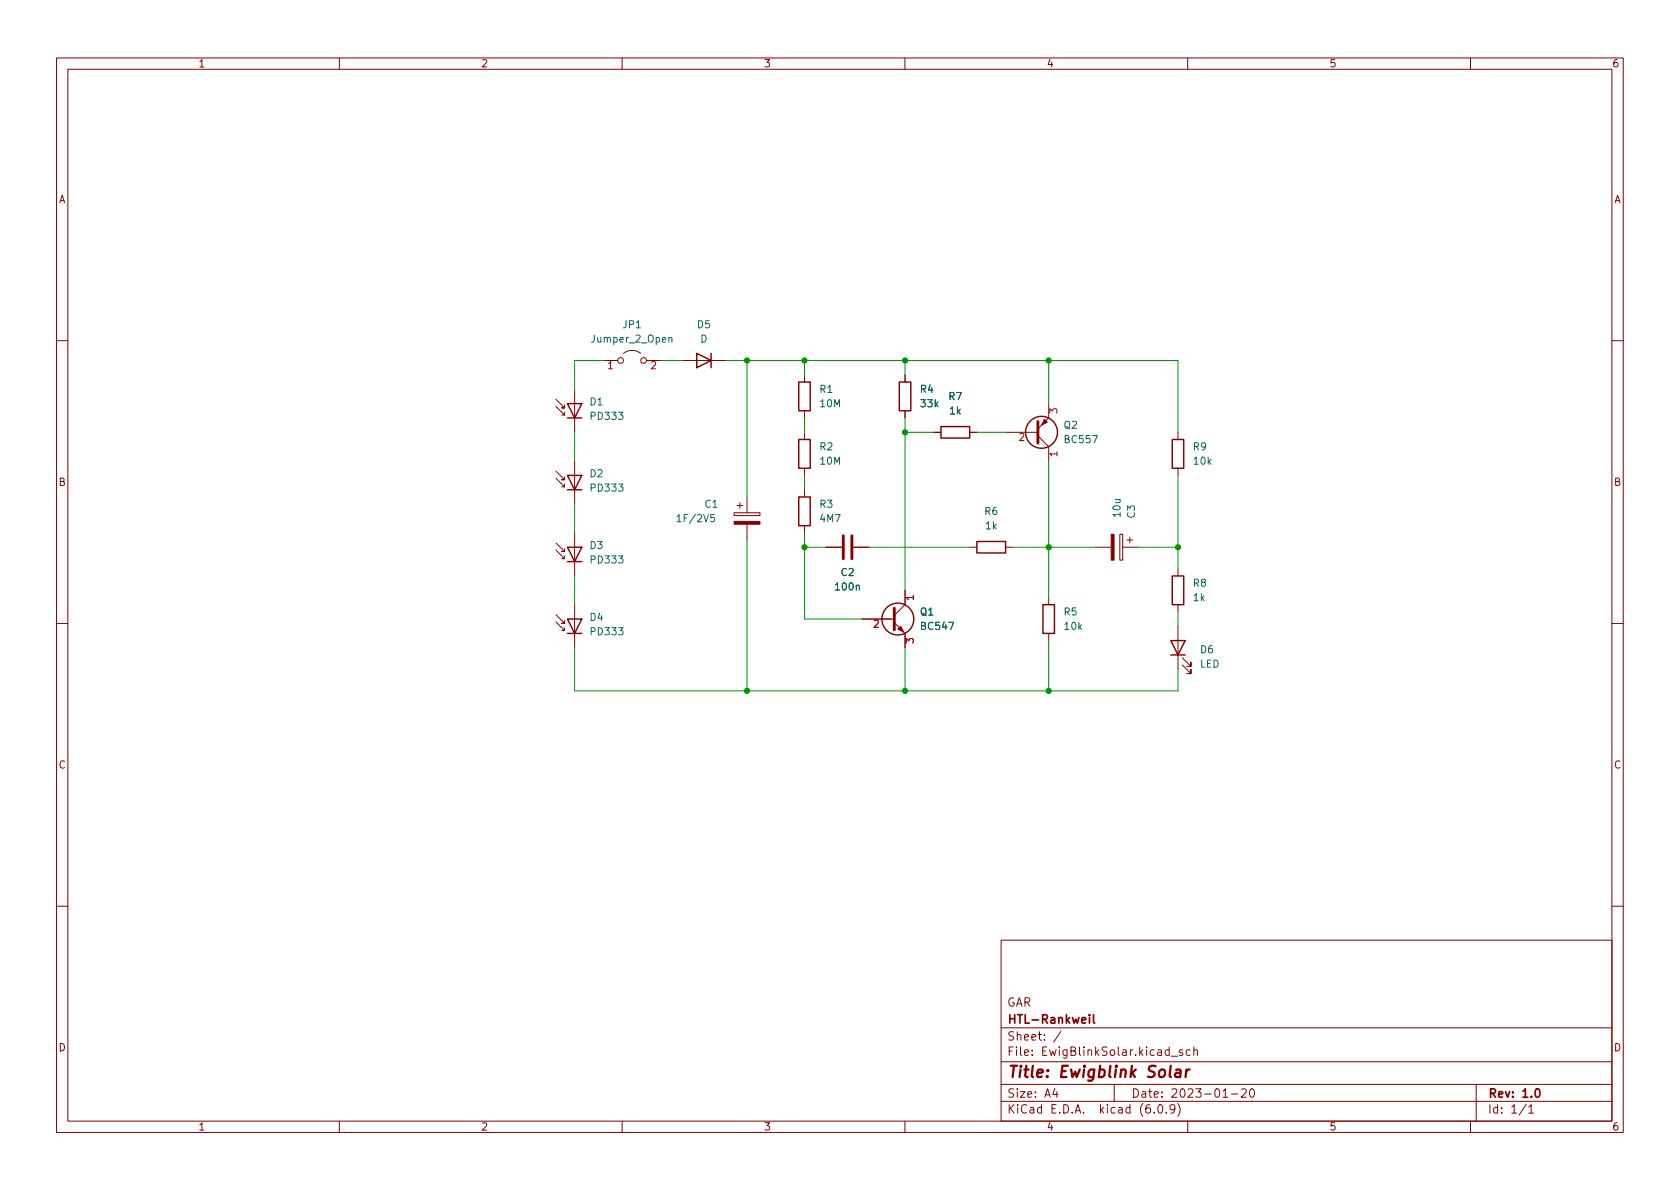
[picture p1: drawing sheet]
<svg xmlns="http://www.w3.org/2000/svg" width="297mm" height="210mm" viewBox="0 0 297 210" stroke-linecap="round" stroke-linejoin="round" font-family="sans-serif">
<g fill="none" stroke="#840000" stroke-width=".18">
<path d="M10 10.2h277v190.1h-277zM12 12.2h273v186.1h-273zM60 10.2v2M110 10.2v2M160 10.2v2M210 10.2v2M260 10.2v2M10 60.2h2M98.3 71.9l1.5 1.5h-.5M98.3 70.6l1.5 1.5h-.5h.5v-.5M99.8 72.9v.5M101.6 68.8v7.6"/>
<path d="M106.7 63.7h2.5M110.2 62.5a2.54 2.54 0 0 1 3.1 0M114.3 63.7h2.5M120.6 63.7h7.7M142.2 66.3v1.3M142.2 72.6v1.3M142.2 76.4v1.3M160 66.3v1.3M160 72.6v1.3M165.1 76.4h1.3M171.4 76.4h1.3M177.8 76.4h5.7"/>
<path d="M183.5 77.1l1.9 1.9v2.5M185.4 71.4v2.5l-1.9 1.9M208.3 76.4v1.3M285 60.2h2M98.3 84.6l1.5 1.5h-.5M98.3 83.3l1.5 1.5h-.5h.5v-.5M98.3 97.3l1.5 1.5h-.5M98.3 96l1.5 1.5h-.5h.5v-.5M99.8 85.6v.5M99.8 98.3v.5M101.6 81.5v7.6M101.6 94.2v7.6"/>
<path d="M129.8 90.7h4.6v.5h-4.6zM130.3 89.4h1M130.8 88.9v1M132.1 87.9v2.8M132.1 92.7v2.8M142.2 82.8v1.3M142.2 86.6v1.3M142.2 93v1.2M146 96.8h2.8M150.9 96.8h2.8M171.4 96.8h1.3M177.8 96.8h1.3"/>
<path d="M193.7 96.8h2.8M198 94.5h.5v4.6h-.5zM198.5 96.8h2.8M199.3 95.5h1M199.8 95v1M208.3 82.8v1.3M10 110.2h2M98.3 110l1.5 1.5h-.5M98.3 108.7l1.5 1.5h-.5h.5v-.5M99.8 111v.5M101.6 106.9v7.6M152.4 109.5h5.7"/>
<path d="M158.1 110.1l1.9 1.9v2.5M160 104.4v2.5l-1.9 1.9M185.4 105.7v1.2M185.4 112v1.3M208.3 100.6v1.2M208.3 106.9v1.3M208.3 110.7v7.7M209 117.6l1.6 1.5v-.7v.7h-.8M209 116.3l1.6 1.6v-.8v.8h-.8M285 110.2h2M10 160.2h2M177 166.3h108v32h-108z"/>
<path d="M285 160.2h2M60 198.3v2M110 198.3v2M160 198.3v2M177 194.8h108M177 191.8h108M177 187.8h108M177 181.8h108M186.5 192.5l-.4 1h1M186.9 193v1M187.6 182.4l-1.3 1.9M197 191.8v3"/>
<path d="M204.1 196.7v.1M204.9 195.4l.2-.1a.81 .81 0 0 1 .6 .7 .81 .81 0 0 1-.3 .8h-.2a.81 .81 0 0 1-.6-.6 .81 .81 0 0 1 .3-.8zM206.2 196.7v.1M207.1 186.8h1.1M207.7 196l-.3 .3h-.3l-.2-.3 .1-.6 .4-.1 .2 .2a.99 .99 0 0 1-.3 1.3h-.3M208.2 195.1a1.72 1.72 0 0 1 0 2.3M209.1 185.7l-.4-.1-.2 .2 .1 .3 .5 .1v.4h-.6M210 198.3v2M210.4 185.7l-.4-.1-.3 .3v.4l.2 .3h.5M211.1 185.8l.2-.2 .3 .1 .1 .9M211.1 185.1v1.5M216.2 194h.9"/>
<path d="M217.7 193.5h1.2M219.5 192.7l.6-.2 .2 .2 .1 .3-1 1h1M221.1 192.7l.2-.2a.81 .81 0 0 1 .6 .7 .81 .81 0 0 1-.3 .8h-.2a.81 .81 0 0 1-.3-1.3zM260 198.3v2M261 191.8v6.5M269.9 195.3l-1.3 1.9M270.3 195.8l.4-.5v1.5M270.3 196.8h.9"/>
<circle cx="109.7" cy="63.7" r=".51"/>
<circle cx="113.8" cy="63.7" r=".51"/>
</g>
<path d="M192.6 179.4v.2M192.6 179.9v1M193.3 179.4v1.3l.3 .2M271.6 192.6l.2-.1a.82 .82 0 0 1 .6 .7 .82 .82 0 0 1-.3 .8h-.2a.81 .81 0 0 1-.6-.6 .81 .81 0 0 1 .3-.8z" fill="none" stroke="#840000" stroke-width=".3"/>
<path d="M208 189.2l.2-.1 .5 .1v1.3M208.8 189.6l-.7 .1a.4 .4 0 0 0-.3 .3 .4 .4 0 0 0 .2 .5l.7-.1M209.8 189.1l-.2 1.4M210.3 189.1l-.3 .1-.3 .3" fill="none" stroke="#840000" stroke-width=".4"/>
<path d="M183.5 74.5v3.9M149.1 94.7v4.1M150.6 94.7v4.1M158.1 107.6v3.8" fill="none" stroke="#840000" stroke-width=".51"/>
<g fill="#840000" stroke="#840000" stroke-width=".18">
<path d="M158.7 111.2l.6-.5 .5 1.1z"/>
<path d="M129.8 92.2h4.6v.5h-4.6z"/>
<path d="M196.5 94.5h.5v4.6h-.5z"/>
<path d="M184.7 74.2l.5 .5-1.1 .5z"/>
</g>
<g fill="none" stroke="#840000" stroke-width=".25">
<path d="M100.3 71.4h2.6l-1.3 2.5zM100.3 73.9h2.6M123.2 62.5l2.5 1.2-2.5 1.3zM125.7 62.5v2.5M141.2 77.7h2.1v5.1h-2.1zM141.2 67.6h2.1v5h-2.1zM159 67.6h2v5h-2zM166.4 75.4h5v2.1h-5zM207.3 77.7h2v5.1h-2zM100.3 84.1h2.6l-1.3 2.5zM100.3 96.8h2.6l-1.3 2.5zM100.3 86.6h2.6"/>
<path d="M100.3 99.3h2.6M141.2 87.9h2.1v5.1h-2.1zM172.7 95.8h5.1v2h-5.1zM100.3 109.5h2.6l-1.3 2.5zM100.3 112h2.6M184.4 106.9h2v5.1h-2zM207 113.3h2.5l-1.2 2.5zM207 115.8h2.5M207.3 101.8h2v5.1h-2z"/>
<circle cx="184.1" cy="76.4" r="2.82"/>
<circle cx="158.7" cy="109.5" r="2.82"/>
</g>
<path d="M118.3 59.8l.1-.1h.3l.1 .8M119.7 91.4l.4-.4v1.3M119.7 92.3h.7" fill="none" stroke="#006464" stroke-width=".18"/>
<g fill="none" stroke="#009600" stroke-width=".18">
<path d="M101.6 76.4v5.1M106.7 63.7h-5.1v5.1M116.8 63.7h3.8M128.3 63.7h80v12.7M132.1 63.7v24.2M142.2 63.7v2.6M142.2 73.9v2.5M160 63.7v2.6M160 73.9v30.5M160 76.4h5.1M172.7 76.4h5.1M185.4 63.7v7.7"/>
<path d="M101.6 89.1v5.1M132.1 95.5v26.7M142.2 96.8h3.8M142.2 84.1v2.5M142.2 94.2v15.3h10.2M153.7 96.8h17.7M179.1 96.8h14.6M185.4 81.5v24.2M201.3 96.8h7M208.3 84.1v16.5M101.6 101.8v5.1M101.6 114.5v7.7h106.7v-3.8"/>
<path d="M160 114.5v7.7M185.4 113.3v8.9M208.3 108.2v2.5"/>
</g>
<g fill="#009600" stroke="#009600" stroke-width=".18">
<circle cx="160" cy="63.7" r=".46"/>
<circle cx="142.2" cy="63.7" r=".46"/>
<circle cx="160" cy="76.4" r=".46"/>
<circle cx="160" cy="122.2" r=".46"/>
<circle cx="142.2" cy="96.8" r=".46"/>
<circle cx="132.1" cy="122.2" r=".46"/>
<circle cx="132.1" cy="63.7" r=".46"/>
<circle cx="185.4" cy="96.8" r=".46"/>
<circle cx="185.4" cy="122.2" r=".46"/>
<circle cx="185.4" cy="63.7" r=".46"/>
<circle cx="208.3" cy="96.8" r=".46"/>
</g>
<text font-size="2.8" fill="#840000" x="178" y="190.6">Title: Ewigblink Solar</text>
<g font-size="2.1" fill="#840000">
<text x="178" y="178">GAR</text>
<text x="178" y="184">Sheet: /</text>
<text x="178" y="181">HTL-Rankweil</text>
<text x="178" y="186.7">File: EwigBlinkSolar.kicad_sch</text>
<text x="178" y="196.9">KiCad E.D.A. kicad (6.0.9)</text>
<text x="178" y="194.1">Size: A4</text>
<text x="200" y="194.1">Date: 2023-01-20</text>
<text x="263" y="194.1">Rev: 1.0</text>
<text x="263" y="196.9">Id: 1/1</text>
</g>
<g font-size="1.8" fill="#840000">
<text x="35" y="11.9">1</text>
<text x="85" y="11.9">2</text>
<text x="135" y="11.9">3</text>
<text x="185" y="11.9">4</text>
<text x="235" y="11.9">5</text>
<text x="285" y="11.9">6</text>
<text x="10.3" y="35.9">A</text>
<text x="285.3" y="35.9">A</text>
<text x="10.3" y="85.9">B</text>
<text x="285.3" y="85.9">B</text>
<text x="10.3" y="135.9">C</text>
<text x="285.3" y="135.9">C</text>
<text x="10.3" y="185.9">D</text>
<text x="285.3" y="185.9">D</text>
<text x="35" y="199.9">1</text>
<text x="85" y="199.9">2</text>
<text x="135" y="199.9">3</text>
<text x="185" y="199.9">4</text>
<text x="235" y="199.9">5</text>
<text x="285" y="199.9">6</text>
</g>
<g font-size="1.8" fill="#006464">
<text x="110.2" y="58">JP1</text>
<text x="123.3" y="58">D5</text>
<text x="104.8" y="60.6">Jumper_2_Open</text>
<text x="123.8" y="60.6">D</text>
<text x="104.3" y="71.7">D1</text>
<text x="145" y="69.5">R1</text>
<text x="162.7" y="69.5">R4</text>
<text x="167.8" y="70.7">R7</text>
<text x="104.6" y="74.2">PD333</text>
<text x="145.1" y="72">10M</text>
<text x="162.9" y="72">33k</text>
<text x="167.9" y="73.3">1k</text>
<text x="188.1" y="75.8">Q2</text>
<text x="145" y="79.6">R2</text>
<text x="145.1" y="82.2">10M</text>
<text x="188.4" y="78.4">BC557</text>
<text x="211" y="79.6">R9</text>
<text x="211.1" y="82.2">10k</text>
<text x="104.3" y="84.4">D2</text>
<text x="104.6" y="86.9">PD333</text>
<text x="124.6" y="89.8">C1</text>
<text x="145" y="89.8">R3</text>
<text x="120.2" y="92.3">1F/2V5</text>
<text x="145.1" y="92.3">4M7</text>
<text x="174.1" y="91.1">R6</text>
<text x="174.3" y="93.6">1k</text>
<text x="198.1" y="91.3" transform="rotate(-90 198.1 91.3)">10u</text>
<text x="200.7" y="91.6" transform="rotate(-90 200.7 91.6)">C3</text>
<text x="104.3" y="97.1">D3</text>
<text x="104.6" y="99.6">PD333</text>
<text x="148.7" y="101.8">C2</text>
<text x="147.8" y="104.4">100n</text>
<text x="211" y="103.8">R8</text>
<text x="211" y="106.3">1k</text>
<text x="104.3" y="109.8">D4</text>
<text x="104.6" y="112.3">PD333</text>
<text x="162.7" y="108.8">Q1</text>
<text x="163" y="111.4">BC547</text>
<text x="188.1" y="108.8">R5</text>
<text x="188.3" y="111.4">10k</text>
<text x="212.1" y="118">LED</text>
<text x="212.3" y="115.5">D6</text>
</g>
<g font-size="1.8" fill="#a90000">
<text x="107.5" y="65.3">1</text>
<text x="115.1" y="65.3">2</text>
<text x="180.2" y="78">2</text>
<text x="186.9" y="73.1" transform="rotate(-90 186.9 73.1)">3</text>
<text x="186.9" y="80.8" transform="rotate(-90 186.9 80.8)">1</text>
<text x="161.5" y="106.2" transform="rotate(-90 161.5 106.2)">1</text>
<text x="154.4" y="111">2</text>
<text x="161.5" y="113.8" transform="rotate(-90 161.5 113.8)">3</text>
</g>
</svg>
